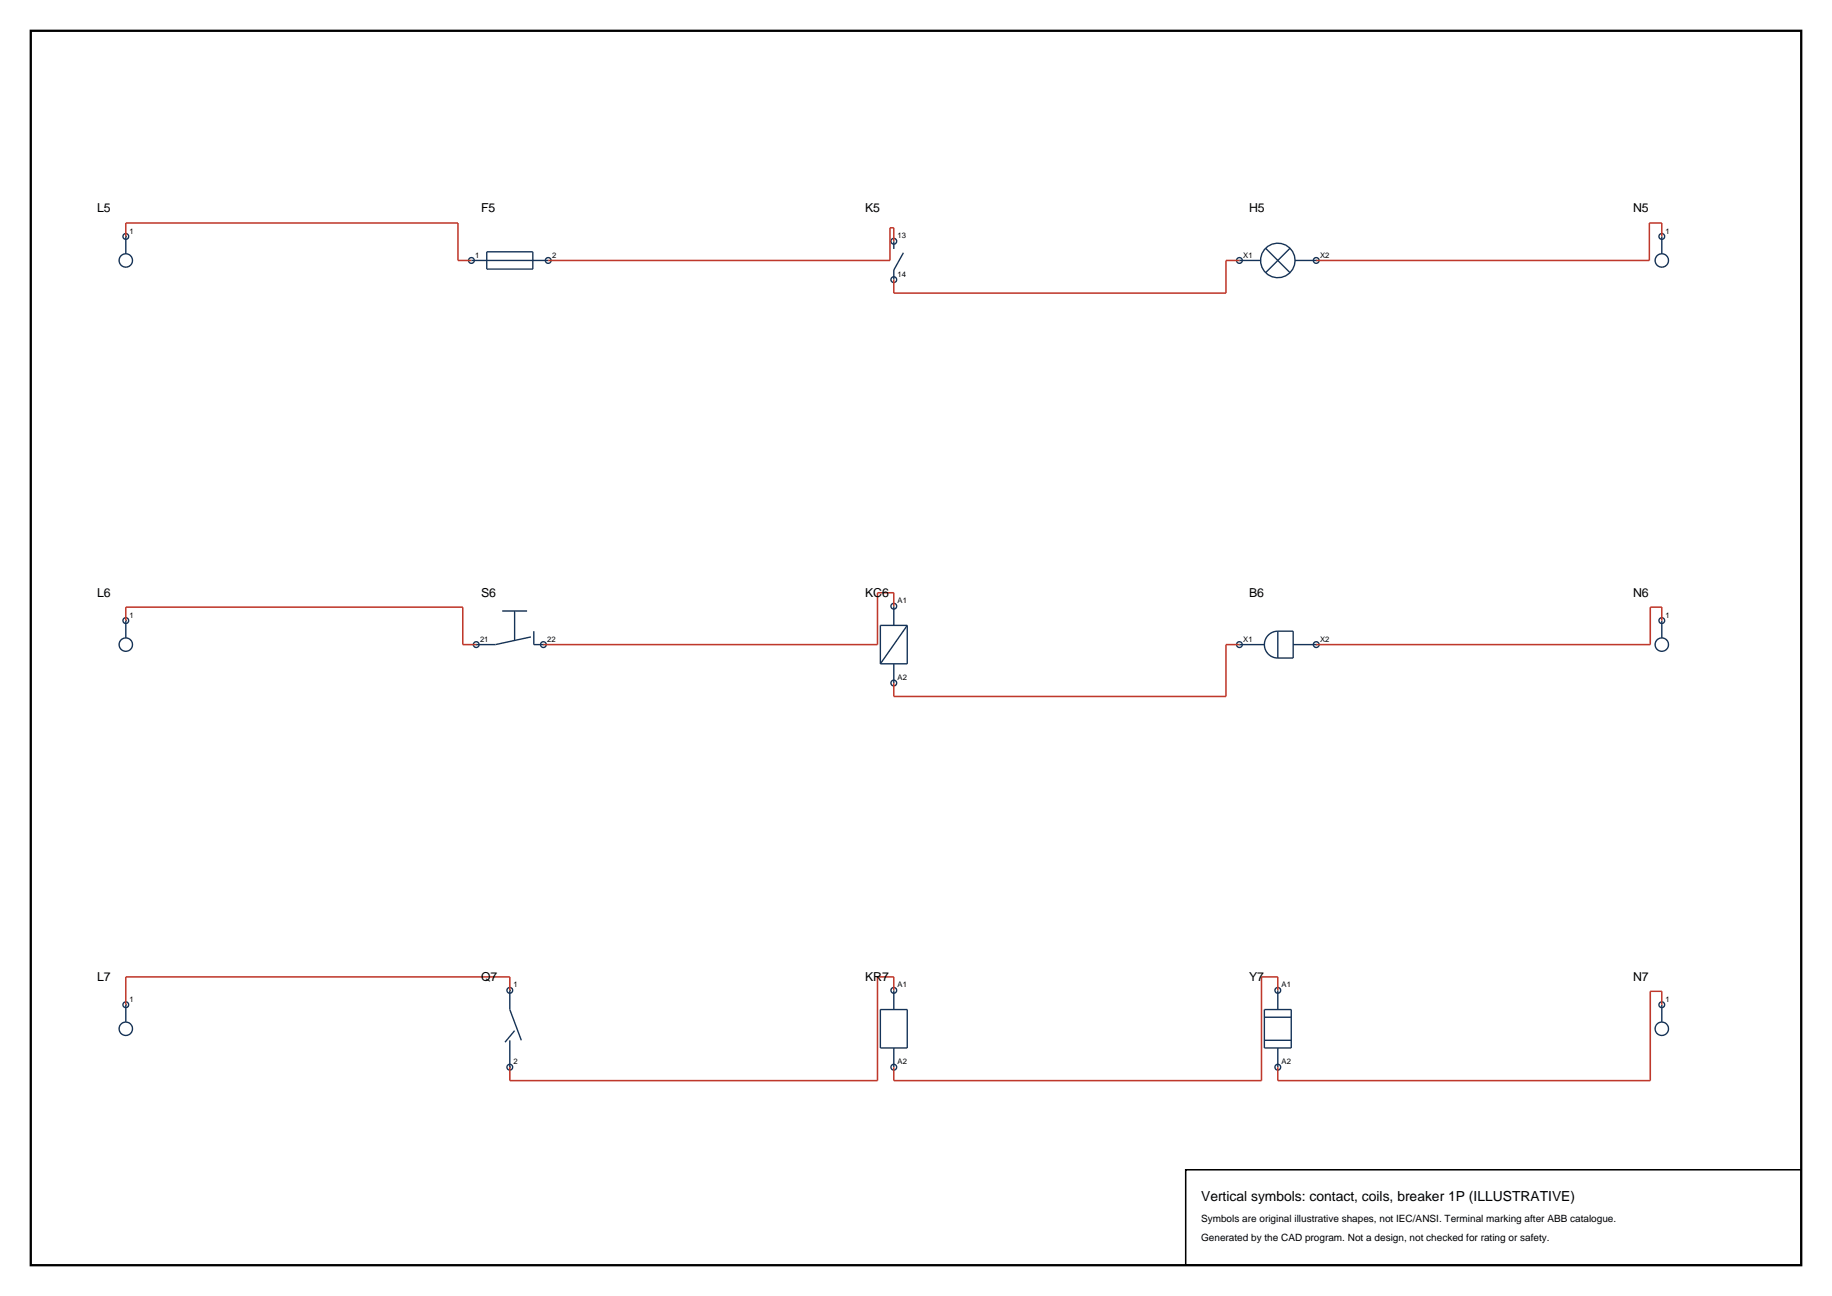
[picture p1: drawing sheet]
<svg xmlns="http://www.w3.org/2000/svg" width="420mm" height="297mm" viewBox="0 0 420 297" stroke-linecap="round" stroke-linejoin="round" font-family="sans-serif">
<path d="M7.1 7.1h405.8v282.8h-405.8z" fill="none" stroke="#000" stroke-width=".53"/>
<g fill="none" stroke="#143359" stroke-width=".32">
<path d="M28.8 54.2v3.9M108.1 59.7h17.6M111.6 57.7h10.6v4h-10.6zM204.9 55.3v1.7M204.9 55.3h.1M207.1 57.9l-2.2 4v2.2M284.1 59.7h4.9M290.2 56.9l5.5 5.6M295.7 56.9l-5.5 5.6M296.9 59.7h4.9M381 54.2v3.9M381 54.2h.1"/>
<path d="M204.9 64.1h.1M204.9 138.9v4.4M204.9 138.9h.1M28.8 142.2v4M115.1 140h5.7M118 140v6.8M121.7 146l-8.1 1.7h-4.4M122.4 144.6v3.1h2.2M204.9 152.1v4.4M204.9 156.5h.1M208 143.3v8.8h-6.2M208 143.3h-6.2v8.8"/>
<path d="M208 143.3l-6.2 8.8M284.1 147.7h5.8M292.9 144.6a3.1 3.1 0 0 0-3 3.1 3.1 3.1 0 0 0 3 3.1M292.9 144.6v6.2M292.9 144.6h3.6v6.2h-3.6M296.5 147.7h5.3M381 142.2v4M381 142.2h.1M28.8 230.3v3.9M116.9 227v4.4l2.6 7M116.9 238.4v6.2M118 236.2l-2.2 2.6"/>
<path d="M201.8 231.4h6.2v8.8h-6.2zM204.9 227v4.4M204.9 227h.1M289.9 231.4h6.1v8.8h-6.1zM289.9 233.1h6.1M289.9 238.4h6.1M292.9 227v4.4M292.9 227h.1M381 230.3v3.9M381 230.3h.1M204.9 240.2v4.4M204.9 244.6h.1"/>
<path d="M292.9 240.2v4.4M292.9 244.6h.1"/>
<circle cx="28.8" cy="54.2" r=".66"/>
<circle cx="28.8" cy="59.7" r="1.54"/>
<circle cx="108.1" cy="59.7" r=".66"/>
<circle cx="125.7" cy="59.7" r=".66"/>
<circle cx="204.9" cy="55.3" r=".66"/>
<circle cx="284.1" cy="59.7" r=".66"/>
<circle cx="292.9" cy="59.7" r="4"/>
<circle cx="301.8" cy="59.7" r=".66"/>
<circle cx="381" cy="54.2" r=".66"/>
<circle cx="381" cy="59.7" r="1.54"/>
<circle cx="204.9" cy="64.1" r=".66"/>
<circle cx="204.9" cy="138.9" r=".66"/>
<circle cx="28.8" cy="142.2" r=".66"/>
<circle cx="28.8" cy="147.7" r="1.54"/>
<circle cx="109.2" cy="147.7" r=".66"/>
<circle cx="124.6" cy="147.7" r=".66"/>
<circle cx="204.9" cy="156.5" r=".66"/>
<circle cx="284.1" cy="147.7" r=".66"/>
<circle cx="301.8" cy="147.7" r=".66"/>
<circle cx="381" cy="142.2" r=".66"/>
<circle cx="381" cy="147.7" r="1.54"/>
<circle cx="28.8" cy="230.3" r=".66"/>
<circle cx="28.8" cy="235.8" r="1.54"/>
<circle cx="116.9" cy="227" r=".66"/>
<circle cx="204.9" cy="227" r=".66"/>
<circle cx="292.9" cy="227" r=".66"/>
<circle cx="381" cy="230.3" r=".66"/>
<circle cx="381" cy="235.8" r="1.54"/>
<circle cx="116.9" cy="244.6" r=".66"/>
<circle cx="204.9" cy="244.6" r=".66"/>
<circle cx="292.9" cy="244.6" r=".66"/>
</g>
<path d="M28.8 54.2v-3.1h76.2v8.6h3.1M204.9 55.3v-3.1h-.9v7.5h-78.3M284.1 59.7h-3v7.5h-76.2v-3.1M381 54.2v-3.1h-2.9v8.6h-76.3M204.9 138.9v-3.1h-3.7v11.9h-76.6M28.8 142.2v-3.1h77.3v8.6h3.1M284.1 147.7h-3v11.9h-76.2v-3.1M381 142.2v-3.1h-2.7v8.6h-76.5M116.9 227v-3.1h-88.1v6.4M204.9 227v-3.1h-3.7v23.7h-84.3v-3M292.9 227v-3.1h-3.7v23.7h-84.3v-3M381 230.3v-3.1h-2.7v20.4h-85.4v-3" fill="none" stroke="#bf382b" stroke-width=".35"/>
<path d="M271.8 268.1h141.1v21.8h-141.1z" fill="none" stroke="#000" stroke-width=".35"/>
<text font-size="3.2" x="275.4" y="275.1">Vertical symbols: contact, coils, breaker 1P (ILLUSTRATIVE)</text>
<g font-size="2.8">
<text x="22.2" y="48.7">L5</text>
<text x="110.3" y="48.7">F5</text>
<text x="198.3" y="48.7">K5</text>
<text x="286.3" y="48.7">H5</text>
<text x="374.4" y="48.7">N5</text>
<text x="22.2" y="136.7">L6</text>
<text x="110.3" y="136.7">S6</text>
<text x="198.3" y="136.7">KC6</text>
<text x="286.3" y="136.7">B6</text>
<text x="374.4" y="136.7">N6</text>
<text x="22.2" y="224.8">L7</text>
<text x="110.3" y="224.8">Q7</text>
<text x="198.3" y="224.8">KR7</text>
<text x="286.3" y="224.8">Y7</text>
<text x="374.4" y="224.8">N7</text>
</g>
<g font-size="2.3">
<text x="275.4" y="280.1">Symbols are original illustrative shapes, not IEC/ANSI. Terminal marking after ABB catalogue.</text>
<text x="275.4" y="284.3">Generated by the CAD program. Not a design, not checked for rating or safety.</text>
</g>
<g font-size="1.8">
<text x="29.7" y="53.5">1</text>
<text x="381.9" y="53.5">1</text>
<text x="109" y="59">1</text>
<text x="126.6" y="59">2</text>
<text x="205.8" y="54.6">13</text>
<text x="285" y="59">X1</text>
<text x="302.6" y="59">X2</text>
<text x="205.8" y="63.4">14</text>
<text x="29.7" y="141.6">1</text>
<text x="205.8" y="138.3">A1</text>
<text x="381.9" y="141.6">1</text>
<text x="110.1" y="147.1">21</text>
<text x="125.5" y="147.1">22</text>
<text x="285" y="147.1">X1</text>
<text x="302.6" y="147.1">X2</text>
<text x="205.8" y="155.9">A2</text>
<text x="117.8" y="226.3">1</text>
<text x="205.8" y="226.3">A1</text>
<text x="293.8" y="226.3">A1</text>
<text x="29.7" y="229.6">1</text>
<text x="381.9" y="229.6">1</text>
<text x="117.8" y="243.9">2</text>
<text x="205.8" y="243.9">A2</text>
<text x="293.8" y="243.9">A2</text>
</g>
</svg>
